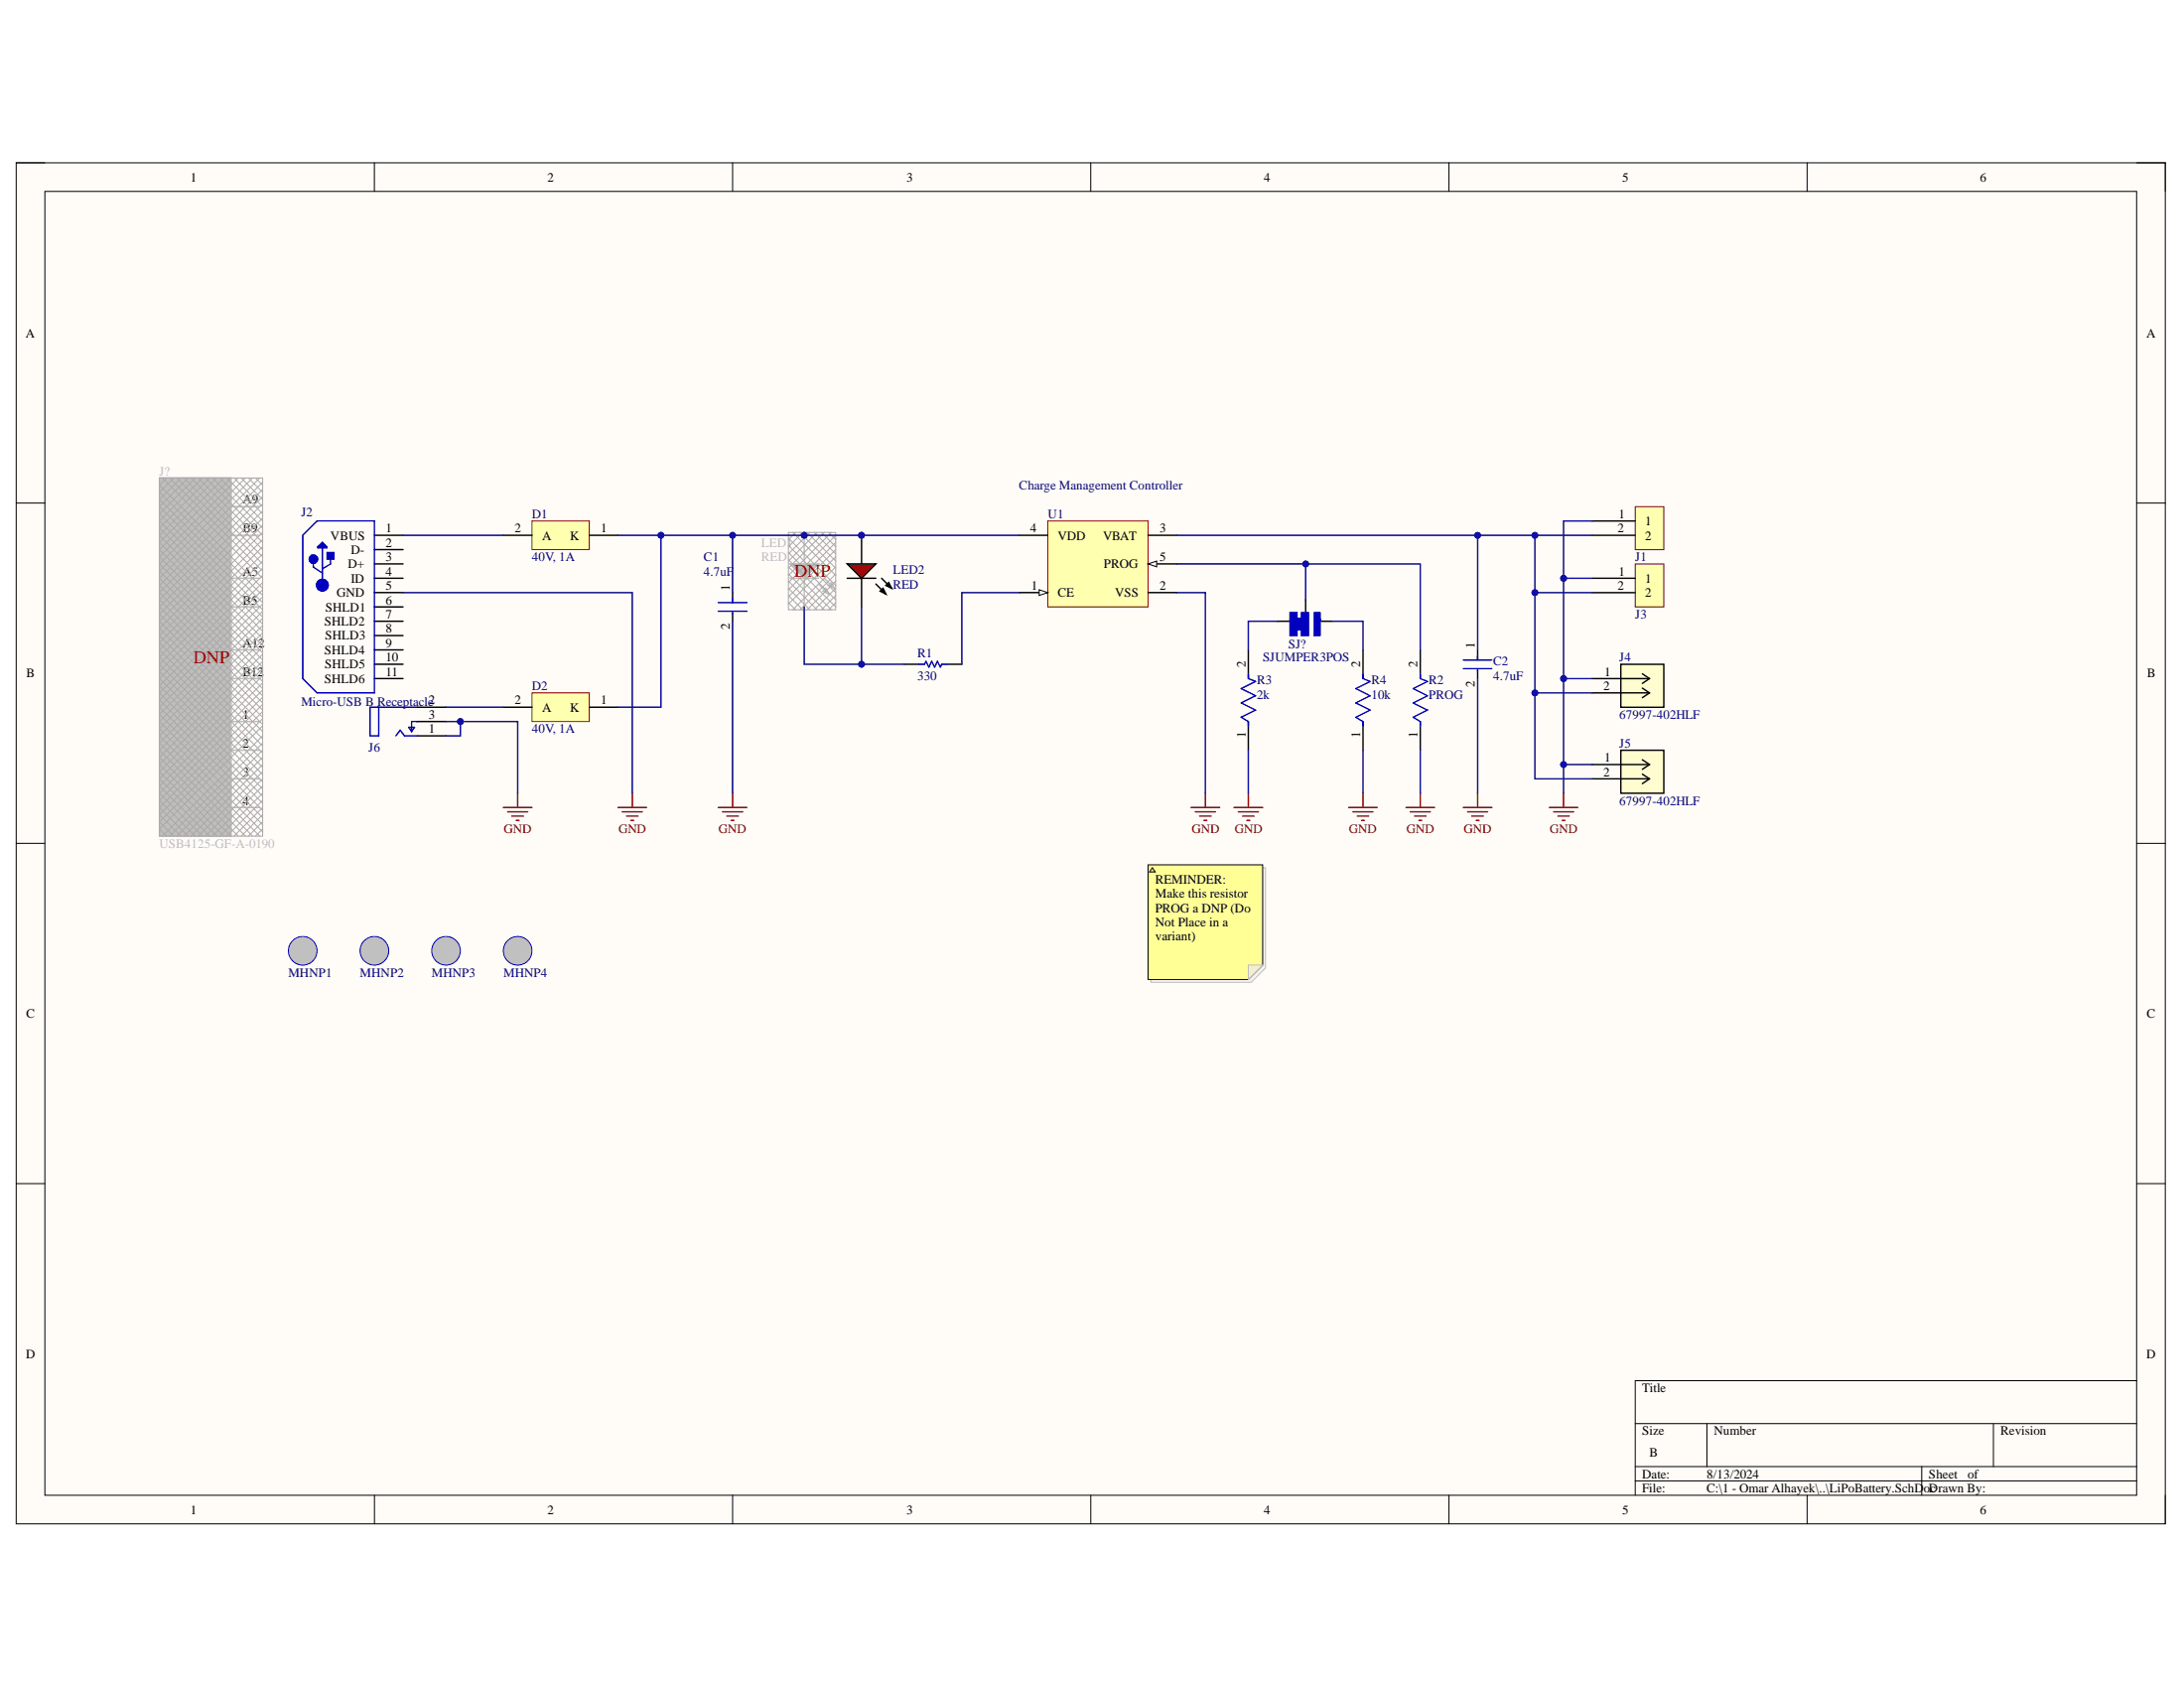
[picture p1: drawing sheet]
# Altium project LiPoBattery.PrjPcb
1 sheet, 23 parts. Net scope: global (net labels, ports and power ports of the same name join across sheets).
Board file: LiPoBattery.PcbDoc

## Sheet LiPoBattery.SchDoc: LiPo Battery Charger (by Sparkfun)
size B; DrawnBy: Omar Alhayek; Engineer: Omar Alhayek

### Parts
C1  4.7uF  [FP-CC0805-0_85-MFG]
C2  4.7uF  [FP-CC0805-0_85-MFG]
D1  40V, 1A  [ONSC-SMA-2-403D-02_V]
D2  40V, 1A  [ONSC-SMA-2-403D-02_V]
J1  CONN HEADER R/A 2POS 5.08MM  [1-179276-2]  (value not drawn)
J2  Micro-USB B Receptacle  [USB-MICRO-B_V]
J3  CONN HEADER R/A 2POS 5.08MM  [1-179276-2]  (value not drawn)
J4  2 POS VERT HEADER(0.001inch)  [2Pins_AMP]  (value not drawn)
J5  2 POS VERT HEADER(0.001inch)  [2Pins_AMP]  (value not drawn)
J6  CONN PWR JACK 2.1X5.5MM SOLDER  [FP-RASM722PTR13X-MFG]  (value not drawn)
J?  USB4125-GF-A-0190  [FP-USB4125-GF-A-0190-MFG]
LED1  RED  [VISH-TLMS1000_V]
LED2  RED  [VISH-TLMS1000_V]
MHNP1  Mounting Hole Non-Plated 3.2mm  [MTHNP3P2MM]  (value not drawn)
MHNP2  Mounting Hole Non-Plated 3.2mm  [MTHNP3P2MM]  (value not drawn)
MHNP3  Mounting Hole Non-Plated 3.2mm  [MTHNP3P2MM]  (value not drawn)
MHNP4  Mounting Hole Non-Plated 3.2mm  [MTHNP3P2MM]  (value not drawn)
R1  330  [RESC2013X60X40LL20T25]
R2  PROG  [FP-MRS25-MFG]
R3  2k  [FP-CRCW0805-e3-IPC_B]
R4  10k  [FP-CR0805-IPC_B]
SJ1  SJUMPER3POS  [SJUMPER3POS-Footprint-1]
U1  Charge Management Controller  [SOT-23-OT5_M]

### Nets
GND: C1.2 C2.2 J1.1 J2.5(GND) J3.1 J4.1 J5.1 J6.1(TIP_TERMINAL(CENTER_PIN)) J6.3(SHUNT_TERMINAL) R2.1 R3.1 R4.1 U1.2(VSS)
NetC1_1: C1.1 D1.1(K) D2.1(K) LED1.1(A) LED2.1(A) U1.4(VDD)
NetC2_1: C2.1 J1.2 J3.2 J4.2 J5.2 U1.3(VBAT)
NetD1_2: D1.2(A) J2.1(VBUS)
NetD2_2: D2.2(A) J6.2(SLEEVE_TERMINAL)
NetLED1_2: LED1.2(K) LED2.2(K) R1.1
NetR1_2: R1.2 U1.1(CE)
NetR2_2: R2.2 SJ1.2 U1.5(PROG)
NetR3_2: R3.2 SJ1.1
NetR4_2: R4.2 SJ1.3

Not connected (* = marked no-connect by the designer): J2 2(D-) 3(D+) 4(ID) 6(SHLD1) 7(SHLD2) 8(SHLD3) 9(SHLD4) 10(SHLD5) 11(SHLD6); J? 1(MNT_1) 2(MNT_2) 3(MNT_3) 4(MNT_4) A5(CC1) A9(VBUS) A12(GND) B5(CC2) B9(VBUS) B12(GND)

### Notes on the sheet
- REMINDER: Make this resistor PROG a DNP (Do Not Place in a variant)

## Assembly variants
V01: not fitted J? LED1
